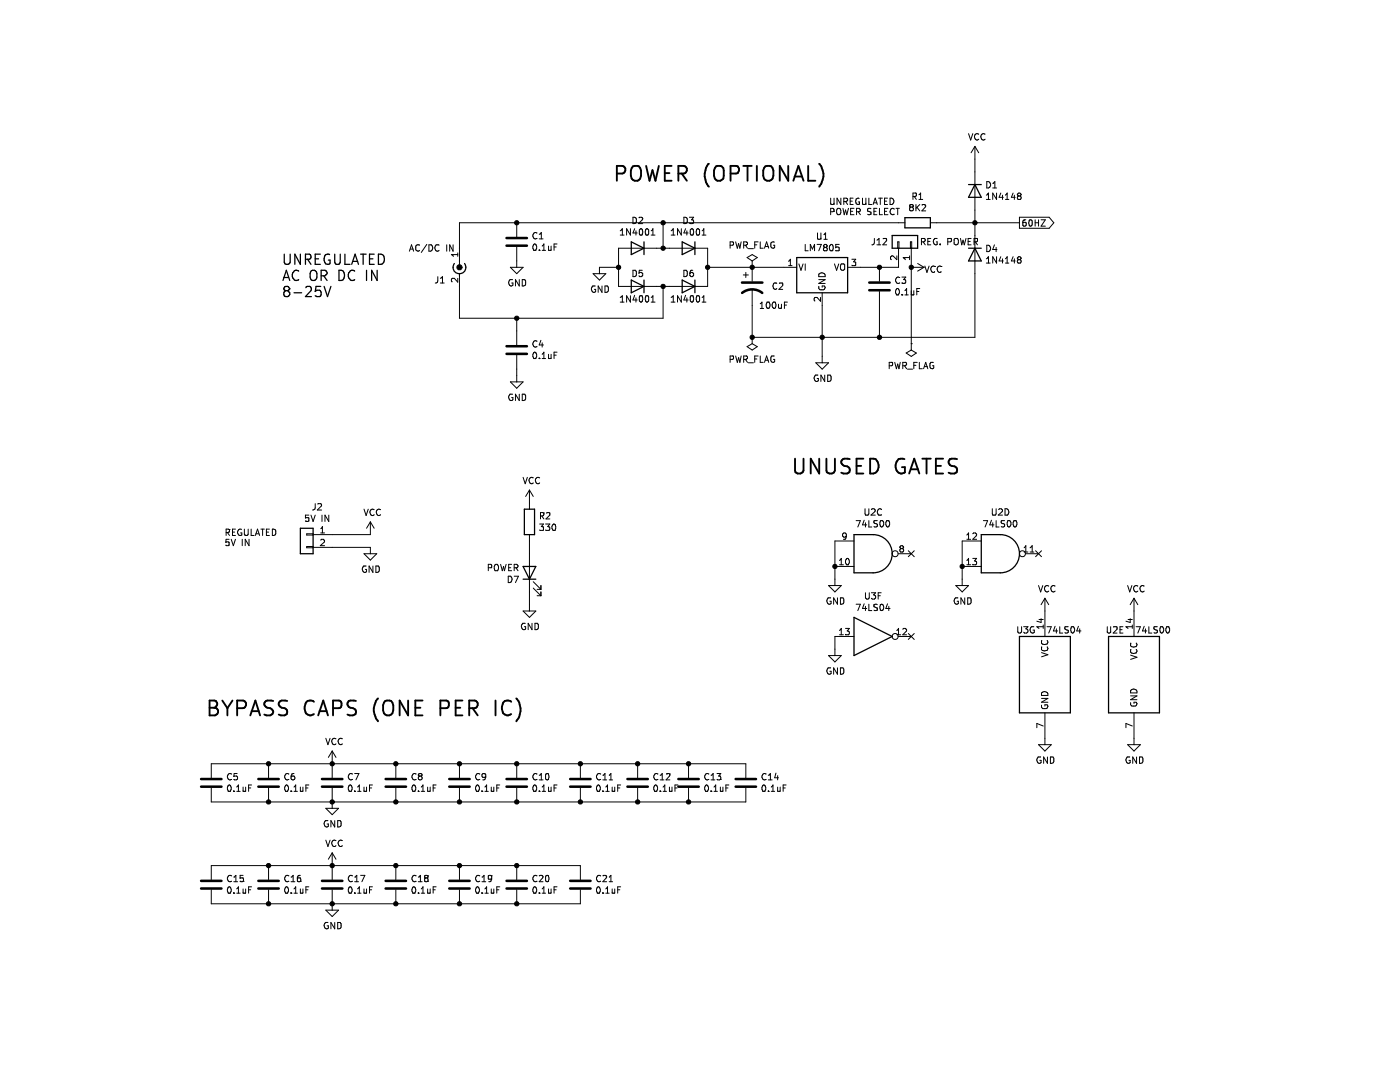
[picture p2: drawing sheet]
EESchema Schematic File Version 4
EELAYER 30 0
EELAYER END
$Descr USLetter 11000 8500
encoding utf-8
Sheet 2 6
Title "6800 SIngle Board Computer"
Date "2022-03-02"
Rev "0.1"
Comp "Jeff Tranter"
Comment1 ""
Comment2 "POWER"
Comment3 ""
Comment4 ""
$EndDescr
$Comp
L Device:C C5
U 1 1
P 1350 6150
F 0 "C5" H 1465 6196 50  0000 L CNN
F 1 "0.1uF" H 1465 6105 50  0000 L CNN
F 2 "Capacitor_THT:C_Disc_D4.3mm_W1.9mm_P5.00mm" H 1388 6000 50  0001 C CNN
F 3 "~" H 1350 6150 50  0001 C CNN
	1    1350 6150
	1    0    0    -1  
$EndComp
Text Notes 1300 5650 0    118  ~ 0
BYPASS CAPS (ONE PER IC)
Connection ~ 3750 1750
Wire Wire Line
	3750 1750 3300 1750
$Comp
L power:GND #PWR02
U 1 1
P 3750 2050
F 0 "#PWR02" H 3750 1800 50  0001 C CNN
F 1 "GND" H 3755 1877 50  0000 C CNN
F 2 "" H 3750 2050 50  0001 C CNN
F 3 "" H 3750 2050 50  0001 C CNN
	1    3750 2050
	1    0    0    -1  
$EndComp
$Comp
L Device:C C1
U 1 1
P 3750 1900
F 0 "C1" H 3865 1946 50  0000 L CNN
F 1 "0.1uF" H 3865 1855 50  0000 L CNN
F 2 "Capacitor_THT:C_Disc_D4.3mm_W1.9mm_P5.00mm" H 3788 1750 50  0001 C CNN
F 3 "~" H 3750 1900 50  0001 C CNN
	1    3750 1900
	1    0    0    -1  
$EndComp
$Comp
L Regulator_Linear:LM7805_TO220 U1
U 1 1
P 6150 2100
F 0 "U1" H 6150 2342 50  0000 C CNN
F 1 "LM7805" H 6150 2251 50  0000 C CNN
F 2 "Package_TO_SOT_THT:TO-220-3_Vertical" H 6150 2325 50  0001 C CIN
F 3 "http://www.fairchildsemi.com/ds/LM/LM7805.pdf" H 6150 2050 50  0001 C CNN
	1    6150 2100
	1    0    0    -1  
$EndComp
$Comp
L Connector_Generic:Conn_01x02 J2
U 1 1
P 2100 4200
F 0 "J2" H 2018 4417 50  0000 C CNN
F 1 "5V IN" H 2018 4326 50  0000 C CNN
F 2 "Connector_PinHeader_2.54mm:PinHeader_1x02_P2.54mm_Vertical" H 2100 4200 50  0001 C CNN
F 3 "~" H 2100 4200 50  0001 C CNN
	1    2100 4200
	-1   0    0    -1  
$EndComp
$Comp
L Device:CP1 C2
U 1 1
P 5600 2250
F 0 "C2" H 5750 2250 50  0000 L CNN
F 1 "100uF" H 5650 2100 50  0000 L CNN
F 2 "Capacitor_THT:CP_Radial_D5.0mm_P2.00mm" H 5600 2250 50  0001 C CNN
F 3 "~" H 5600 2250 50  0001 C CNN
	1    5600 2250
	1    0    0    -1  
$EndComp
$Comp
L power:VCC #PWR04
U 1 1
P 6850 2100
F 0 "#PWR04" H 6850 1950 50  0001 C CNN
F 1 "VCC" V 6867 2273 50  0000 C CNN
F 2 "" H 6850 2100 50  0001 C CNN
F 3 "" H 6850 2100 50  0001 C CNN
	1    6850 2100
	0    1    1    0   
$EndComp
Wire Wire Line
	5600 2100 5850 2100
$Comp
L power:GND #PWR05
U 1 1
P 6150 2800
F 0 "#PWR05" H 6150 2550 50  0001 C CNN
F 1 "GND" H 6155 2627 50  0000 C CNN
F 2 "" H 6150 2800 50  0001 C CNN
F 3 "" H 6150 2800 50  0001 C CNN
	1    6150 2800
	1    0    0    -1  
$EndComp
$Comp
L power:GND #PWR09
U 1 1
P 2600 4300
F 0 "#PWR09" H 2600 4050 50  0001 C CNN
F 1 "GND" H 2605 4127 50  0000 C CNN
F 2 "" H 2600 4300 50  0001 C CNN
F 3 "" H 2600 4300 50  0001 C CNN
	1    2600 4300
	1    0    0    -1  
$EndComp
$Comp
L power:VCC #PWR08
U 1 1
P 2600 4200
F 0 "#PWR08" H 2600 4050 50  0001 C CNN
F 1 "VCC" H 2617 4373 50  0000 C CNN
F 2 "" H 2600 4200 50  0001 C CNN
F 3 "" H 2600 4200 50  0001 C CNN
	1    2600 4200
	1    0    0    -1  
$EndComp
Wire Wire Line
	2300 4300 2600 4300
$Comp
L Device:LED D7
U 1 1
P 3850 4500
F 0 "D7" V 3797 4578 50  0000 L CNN
F 1 "POWER" V 3888 4578 50  0000 L CNN
F 2 "LED_THT:LED_D2.0mm_W4.8mm_H2.5mm_FlatTop" H 3850 4500 50  0001 C CNN
F 3 "~" H 3850 4500 50  0001 C CNN
	1    3850 4500
	0    -1   -1   0   
$EndComp
$Comp
L power:GND #PWR010
U 1 1
P 3850 4750
F 0 "#PWR010" H 3850 4500 50  0001 C CNN
F 1 "GND" H 3855 4577 50  0000 C CNN
F 2 "" H 3850 4750 50  0001 C CNN
F 3 "" H 3850 4750 50  0001 C CNN
	1    3850 4750
	1    0    0    -1  
$EndComp
$Comp
L Device:R R2
U 1 1
P 3850 4100
F 0 "R2" H 3920 4146 50  0000 L CNN
F 1 "330" H 3920 4055 50  0000 L CNN
F 2 "Resistor_THT:R_Axial_DIN0204_L3.6mm_D1.6mm_P7.62mm_Horizontal" V 3780 4100 50  0001 C CNN
F 3 "~" H 3850 4100 50  0001 C CNN
	1    3850 4100
	1    0    0    -1  
$EndComp
$Comp
L power:VCC #PWR07
U 1 1
P 3850 3950
F 0 "#PWR07" H 3850 3800 50  0001 C CNN
F 1 "VCC" H 3867 4123 50  0000 C CNN
F 2 "" H 3850 3950 50  0001 C CNN
F 3 "" H 3850 3950 50  0001 C CNN
	1    3850 3950
	1    0    0    -1  
$EndComp
$Comp
L Device:C C6
U 1 1
P 1800 6150
F 0 "C6" H 1915 6196 50  0000 L CNN
F 1 "0.1uF" H 1915 6105 50  0000 L CNN
F 2 "Capacitor_THT:C_Disc_D4.3mm_W1.9mm_P5.00mm" H 1838 6000 50  0001 C CNN
F 3 "~" H 1800 6150 50  0001 C CNN
	1    1800 6150
	1    0    0    -1  
$EndComp
$Comp
L Device:C C7
U 1 1
P 2300 6150
F 0 "C7" H 2415 6196 50  0000 L CNN
F 1 "0.1uF" H 2415 6105 50  0000 L CNN
F 2 "Capacitor_THT:C_Disc_D4.3mm_W1.9mm_P5.00mm" H 2338 6000 50  0001 C CNN
F 3 "~" H 2300 6150 50  0001 C CNN
	1    2300 6150
	1    0    0    -1  
$EndComp
$Comp
L Device:C C8
U 1 1
P 2800 6150
F 0 "C8" H 2915 6196 50  0000 L CNN
F 1 "0.1uF" H 2915 6105 50  0000 L CNN
F 2 "Capacitor_THT:C_Disc_D4.3mm_W1.9mm_P5.00mm" H 2838 6000 50  0001 C CNN
F 3 "~" H 2800 6150 50  0001 C CNN
	1    2800 6150
	1    0    0    -1  
$EndComp
$Comp
L Device:C C9
U 1 1
P 3300 6150
F 0 "C9" H 3415 6196 50  0000 L CNN
F 1 "0.1uF" H 3415 6105 50  0000 L CNN
F 2 "Capacitor_THT:C_Disc_D4.3mm_W1.9mm_P5.00mm" H 3338 6000 50  0001 C CNN
F 3 "~" H 3300 6150 50  0001 C CNN
	1    3300 6150
	1    0    0    -1  
$EndComp
Wire Wire Line
	5600 2650 6150 2650
Wire Wire Line
	5600 2400 5600 2650
Wire Wire Line
	6600 2400 6600 2650
Wire Wire Line
	6150 2400 6150 2650
Connection ~ 6150 2650
Wire Wire Line
	6150 2650 6600 2650
Wire Wire Line
	6150 2650 6150 2800
Connection ~ 5600 2100
Wire Wire Line
	1350 6300 1800 6300
Wire Wire Line
	1800 6300 2300 6300
Connection ~ 1800 6300
Wire Wire Line
	2300 6300 2800 6300
Connection ~ 2300 6300
Wire Wire Line
	2800 6300 3300 6300
Connection ~ 2800 6300
Wire Wire Line
	1350 6000 1800 6000
Wire Wire Line
	1800 6000 2300 6000
Connection ~ 1800 6000
Wire Wire Line
	2300 6000 2800 6000
Connection ~ 2300 6000
Wire Wire Line
	2800 6000 3300 6000
Connection ~ 2800 6000
$Comp
L power:GND #PWR012
U 1 1
P 2300 6300
F 0 "#PWR012" H 2300 6050 50  0001 C CNN
F 1 "GND" H 2305 6127 50  0000 C CNN
F 2 "" H 2300 6300 50  0001 C CNN
F 3 "" H 2300 6300 50  0001 C CNN
	1    2300 6300
	1    0    0    -1  
$EndComp
$Comp
L power:VCC #PWR011
U 1 1
P 2300 6000
F 0 "#PWR011" H 2300 5850 50  0001 C CNN
F 1 "VCC" H 2317 6173 50  0000 C CNN
F 2 "" H 2300 6000 50  0001 C CNN
F 3 "" H 2300 6000 50  0001 C CNN
	1    2300 6000
	1    0    0    -1  
$EndComp
$Comp
L power:PWR_FLAG #FLG01
U 1 1
P 5600 2100
F 0 "#FLG01" H 5600 2175 50  0001 C CNN
F 1 "PWR_FLAG" H 5600 2273 50  0000 C CNN
F 2 "" H 5600 2100 50  0001 C CNN
F 3 "~" H 5600 2100 50  0001 C CNN
	1    5600 2100
	1    0    0    -1  
$EndComp
Wire Wire Line
	2300 4200 2600 4200
Text GLabel 7700 1750 2    50   Output ~ 0
60HZ
$Comp
L Diode:1N4149 D?
U 1 1
P 7350 2000
AR Path="/61DB6C63/6261C856" Ref="D?"  Part="1" 
AR Path="/61E11285/6261C856" Ref="D4"  Part="1" 
F 0 "D4" V 7304 2079 50  0000 L CNN
F 1 "1N4148" V 7395 2079 50  0000 L CNN
F 2 "Diode_THT:D_DO-35_SOD27_P7.62mm_Horizontal" H 7350 1825 50  0001 C CNN
F 3 "http://www.microsemi.com/document-portal/doc_view/11580-lds-0239" H 7350 2000 50  0001 C CNN
	1    7350 2000
	0    1    1    0   
$EndComp
$Comp
L Diode:1N4149 D?
U 1 1
P 7350 1500
AR Path="/61DB6C63/6261C85C" Ref="D?"  Part="1" 
AR Path="/61E11285/6261C85C" Ref="D1"  Part="1" 
F 0 "D1" V 7304 1579 50  0000 L CNN
F 1 "1N4148" V 7395 1579 50  0000 L CNN
F 2 "Diode_THT:D_DO-35_SOD27_P7.62mm_Horizontal" H 7350 1325 50  0001 C CNN
F 3 "http://www.microsemi.com/document-portal/doc_view/11580-lds-0239" H 7350 1500 50  0001 C CNN
	1    7350 1500
	0    1    1    0   
$EndComp
$Comp
L Device:R R1
U 1 1
P 6900 1750
F 0 "R1" V 6693 1750 50  0000 C CNN
F 1 "8K2" V 6784 1750 50  0000 C CNN
F 2 "Resistor_THT:R_Axial_DIN0204_L3.6mm_D1.6mm_P7.62mm_Horizontal" V 6830 1750 50  0001 C CNN
F 3 "~" H 6900 1750 50  0001 C CNN
	1    6900 1750
	0    1    1    0   
$EndComp
Wire Wire Line
	6600 2650 7350 2650
Wire Wire Line
	7350 2650 7350 2150
Connection ~ 6600 2650
Wire Wire Line
	7350 1850 7350 1750
Connection ~ 7350 1750
Wire Wire Line
	7350 1750 7350 1650
Wire Wire Line
	7350 1750 7700 1750
$Comp
L power:VCC #PWR01
U 1 1
P 7350 1250
F 0 "#PWR01" H 7350 1100 50  0001 C CNN
F 1 "VCC" H 7367 1423 50  0000 C CNN
F 2 "" H 7350 1250 50  0001 C CNN
F 3 "" H 7350 1250 50  0001 C CNN
	1    7350 1250
	1    0    0    -1  
$EndComp
Wire Wire Line
	7350 1350 7350 1250
Wire Wire Line
	3750 2900 3750 2950
$Comp
L Device:C C4
U 1 1
P 3750 2750
F 0 "C4" H 3865 2796 50  0000 L CNN
F 1 "0.1uF" H 3865 2705 50  0000 L CNN
F 2 "Capacitor_THT:C_Disc_D4.3mm_W1.9mm_P5.00mm" H 3788 2600 50  0001 C CNN
F 3 "~" H 3750 2750 50  0001 C CNN
	1    3750 2750
	1    0    0    -1  
$EndComp
$Comp
L power:GND #PWR06
U 1 1
P 3750 2950
F 0 "#PWR06" H 3750 2700 50  0001 C CNN
F 1 "GND" H 3755 2777 50  0000 C CNN
F 2 "" H 3750 2950 50  0001 C CNN
F 3 "" H 3750 2950 50  0001 C CNN
	1    3750 2950
	1    0    0    -1  
$EndComp
Wire Wire Line
	3300 2500 3750 2500
Wire Wire Line
	3750 2600 3750 2500
Connection ~ 3750 2500
Wire Wire Line
	3850 4250 3850 4350
Wire Wire Line
	3850 4650 3850 4750
$Comp
L power:PWR_FLAG #FLG02
U 1 1
P 5600 2650
F 0 "#FLG02" H 5600 2725 50  0001 C CNN
F 1 "PWR_FLAG" H 5600 2823 50  0000 C CNN
F 2 "" H 5600 2650 50  0001 C CNN
F 3 "~" H 5600 2650 50  0001 C CNN
	1    5600 2650
	-1   0    0    1   
$EndComp
Connection ~ 5600 2650
$Comp
L Device:C C10
U 1 1
P 3750 6150
F 0 "C10" H 3865 6196 50  0000 L CNN
F 1 "0.1uF" H 3865 6105 50  0000 L CNN
F 2 "Capacitor_THT:C_Disc_D4.3mm_W1.9mm_P5.00mm" H 3788 6000 50  0001 C CNN
F 3 "~" H 3750 6150 50  0001 C CNN
	1    3750 6150
	1    0    0    -1  
$EndComp
$Comp
L Device:C C11
U 1 1
P 4250 6150
F 0 "C11" H 4365 6196 50  0000 L CNN
F 1 "0.1uF" H 4365 6105 50  0000 L CNN
F 2 "Capacitor_THT:C_Disc_D4.3mm_W1.9mm_P5.00mm" H 4288 6000 50  0001 C CNN
F 3 "~" H 4250 6150 50  0001 C CNN
	1    4250 6150
	1    0    0    -1  
$EndComp
$Comp
L Device:C C12
U 1 1
P 4700 6150
F 0 "C12" H 4815 6196 50  0000 L CNN
F 1 "0.1uF" H 4815 6105 50  0000 L CNN
F 2 "Capacitor_THT:C_Disc_D4.3mm_W1.9mm_P5.00mm" H 4738 6000 50  0001 C CNN
F 3 "~" H 4700 6150 50  0001 C CNN
	1    4700 6150
	1    0    0    -1  
$EndComp
$Comp
L Device:C C13
U 1 1
P 5100 6150
F 0 "C13" H 5215 6196 50  0000 L CNN
F 1 "0.1uF" H 5215 6105 50  0000 L CNN
F 2 "Capacitor_THT:C_Disc_D4.3mm_W1.9mm_P5.00mm" H 5138 6000 50  0001 C CNN
F 3 "~" H 5100 6150 50  0001 C CNN
	1    5100 6150
	1    0    0    -1  
$EndComp
$Comp
L Device:C C14
U 1 1
P 5550 6150
F 0 "C14" H 5665 6196 50  0000 L CNN
F 1 "0.1uF" H 5665 6105 50  0000 L CNN
F 2 "Capacitor_THT:C_Disc_D4.3mm_W1.9mm_P5.00mm" H 5588 6000 50  0001 C CNN
F 3 "~" H 5550 6150 50  0001 C CNN
	1    5550 6150
	1    0    0    -1  
$EndComp
Wire Wire Line
	3300 6000 3750 6000
Connection ~ 3300 6000
Wire Wire Line
	3750 6000 4250 6000
Wire Wire Line
	4250 6000 4700 6000
Connection ~ 3750 6000
Connection ~ 4250 6000
Wire Wire Line
	4700 6000 5100 6000
Connection ~ 4700 6000
Wire Wire Line
	5100 6000 5550 6000
Connection ~ 5100 6000
Wire Wire Line
	3300 6300 3750 6300
Connection ~ 3300 6300
Wire Wire Line
	3750 6300 4250 6300
Connection ~ 3750 6300
Wire Wire Line
	4250 6300 4700 6300
Connection ~ 4250 6300
Wire Wire Line
	4700 6300 5100 6300
Connection ~ 4700 6300
Wire Wire Line
	5100 6300 5550 6300
Connection ~ 5100 6300
$Comp
L Device:C C15
U 1 1
P 1350 6950
F 0 "C15" H 1465 6996 50  0000 L CNN
F 1 "0.1uF" H 1465 6905 50  0000 L CNN
F 2 "Capacitor_THT:C_Disc_D4.3mm_W1.9mm_P5.00mm" H 1388 6800 50  0001 C CNN
F 3 "~" H 1350 6950 50  0001 C CNN
	1    1350 6950
	1    0    0    -1  
$EndComp
$Comp
L Device:C C16
U 1 1
P 1800 6950
F 0 "C16" H 1915 6996 50  0000 L CNN
F 1 "0.1uF" H 1915 6905 50  0000 L CNN
F 2 "Capacitor_THT:C_Disc_D4.3mm_W1.9mm_P5.00mm" H 1838 6800 50  0001 C CNN
F 3 "~" H 1800 6950 50  0001 C CNN
	1    1800 6950
	1    0    0    -1  
$EndComp
$Comp
L Device:C C17
U 1 1
P 2300 6950
F 0 "C17" H 2415 6996 50  0000 L CNN
F 1 "0.1uF" H 2415 6905 50  0000 L CNN
F 2 "Capacitor_THT:C_Disc_D4.3mm_W1.9mm_P5.00mm" H 2338 6800 50  0001 C CNN
F 3 "~" H 2300 6950 50  0001 C CNN
	1    2300 6950
	1    0    0    -1  
$EndComp
$Comp
L Device:C C18
U 1 1
P 2800 6950
F 0 "C18" H 2915 6996 50  0000 L CNN
F 1 "0.1uF" H 2915 6905 50  0000 L CNN
F 2 "Capacitor_THT:C_Disc_D4.3mm_W1.9mm_P5.00mm" H 2838 6800 50  0001 C CNN
F 3 "~" H 2800 6950 50  0001 C CNN
	1    2800 6950
	1    0    0    -1  
$EndComp
$Comp
L Device:C C19
U 1 1
P 3300 6950
F 0 "C19" H 3415 6996 50  0000 L CNN
F 1 "0.1uF" H 3415 6905 50  0000 L CNN
F 2 "Capacitor_THT:C_Disc_D4.3mm_W1.9mm_P5.00mm" H 3338 6800 50  0001 C CNN
F 3 "~" H 3300 6950 50  0001 C CNN
	1    3300 6950
	1    0    0    -1  
$EndComp
Wire Wire Line
	1350 7100 1800 7100
Wire Wire Line
	1800 7100 2300 7100
Connection ~ 1800 7100
Wire Wire Line
	2300 7100 2800 7100
Connection ~ 2300 7100
Wire Wire Line
	2800 7100 3300 7100
Connection ~ 2800 7100
Wire Wire Line
	1350 6800 1800 6800
Wire Wire Line
	1800 6800 2300 6800
Connection ~ 1800 6800
Wire Wire Line
	2300 6800 2800 6800
Connection ~ 2300 6800
Wire Wire Line
	2800 6800 3300 6800
Connection ~ 2800 6800
$Comp
L power:GND #PWR014
U 1 1
P 2300 7100
F 0 "#PWR014" H 2300 6850 50  0001 C CNN
F 1 "GND" H 2305 6927 50  0000 C CNN
F 2 "" H 2300 7100 50  0001 C CNN
F 3 "" H 2300 7100 50  0001 C CNN
	1    2300 7100
	1    0    0    -1  
$EndComp
$Comp
L power:VCC #PWR013
U 1 1
P 2300 6800
F 0 "#PWR013" H 2300 6650 50  0001 C CNN
F 1 "VCC" H 2317 6973 50  0000 C CNN
F 2 "" H 2300 6800 50  0001 C CNN
F 3 "" H 2300 6800 50  0001 C CNN
	1    2300 6800
	1    0    0    -1  
$EndComp
$Comp
L Device:C C20
U 1 1
P 3750 6950
F 0 "C20" H 3865 6996 50  0000 L CNN
F 1 "0.1uF" H 3865 6905 50  0000 L CNN
F 2 "Capacitor_THT:C_Disc_D4.3mm_W1.9mm_P5.00mm" H 3788 6800 50  0001 C CNN
F 3 "~" H 3750 6950 50  0001 C CNN
	1    3750 6950
	1    0    0    -1  
$EndComp
$Comp
L Device:C C21
U 1 1
P 4250 6950
F 0 "C21" H 4365 6996 50  0000 L CNN
F 1 "0.1uF" H 4365 6905 50  0000 L CNN
F 2 "Capacitor_THT:C_Disc_D4.3mm_W1.9mm_P5.00mm" H 4288 6800 50  0001 C CNN
F 3 "~" H 4250 6950 50  0001 C CNN
	1    4250 6950
	1    0    0    -1  
$EndComp
Wire Wire Line
	3300 6800 3750 6800
Connection ~ 3300 6800
Wire Wire Line
	3750 6800 4250 6800
Connection ~ 3750 6800
Wire Wire Line
	3300 7100 3750 7100
Connection ~ 3300 7100
Wire Wire Line
	3750 7100 4250 7100
Connection ~ 3750 7100
Wire Wire Line
	3300 1750 3300 1950
Wire Wire Line
	3300 2250 3300 2500
$Comp
L Connector:Conn_Coaxial_Power J1
U 1 1
P 3300 2050
F 0 "J1" H 3100 1900 50  0000 L CNN
F 1 "AC/DC IN" H 2900 2150 50  0000 L CNN
F 2 "Connector_PinHeader_2.54mm:PinHeader_1x02_P2.54mm_Vertical" H 3300 2000 50  0001 C CNN
F 3 "~" H 3300 2000 50  0001 C CNN
	1    3300 2050
	1    0    0    -1  
$EndComp
$Comp
L Device:C C3
U 1 1
P 6600 2250
F 0 "C3" H 6715 2296 50  0000 L CNN
F 1 "0.1uF" H 6715 2205 50  0000 L CNN
F 2 "Capacitor_THT:C_Disc_D4.3mm_W1.9mm_P5.00mm" H 6638 2100 50  0001 C CNN
F 3 "~" H 6600 2250 50  0001 C CNN
	1    6600 2250
	1    0    0    -1  
$EndComp
Wire Wire Line
	6450 2100 6600 2100
Connection ~ 6600 2100
Wire Wire Line
	6600 2100 6750 2100
Wire Wire Line
	7050 1750 7350 1750
Text Notes 5900 3750 0    118  ~ 0
UNUSED GATES
$Comp
L 74xx:74LS00 U2
U 3 1
P 6550 4350
F 0 "U2" H 6550 4675 50  0000 C CNN
F 1 "74LS00" H 6550 4584 50  0000 C CNN
F 2 "Package_DIP:DIP-14_W7.62mm_Socket" H 6550 4350 50  0001 C CNN
F 3 "http://www.ti.com/lit/gpn/sn74ls00" H 6550 4350 50  0001 C CNN
	3    6550 4350
	1    0    0    -1  
$EndComp
$Comp
L 74xx:74LS00 U2
U 4 1
P 7550 4350
F 0 "U2" H 7550 4675 50  0000 C CNN
F 1 "74LS00" H 7550 4584 50  0000 C CNN
F 2 "Package_DIP:DIP-14_W7.62mm_Socket" H 7550 4350 50  0001 C CNN
F 3 "http://www.ti.com/lit/gpn/sn74ls00" H 7550 4350 50  0001 C CNN
	4    7550 4350
	1    0    0    -1  
$EndComp
$Comp
L 74xx:74LS04 U3
U 6 1
P 6550 5000
F 0 "U3" H 6550 5317 50  0000 C CNN
F 1 "74LS04" H 6550 5226 50  0000 C CNN
F 2 "Package_DIP:DIP-14_W7.62mm_Socket" H 6550 5000 50  0001 C CNN
F 3 "http://www.ti.com/lit/gpn/sn74LS04" H 6550 5000 50  0001 C CNN
	6    6550 5000
	1    0    0    -1  
$EndComp
NoConn ~ 6850 5000
NoConn ~ 6850 4350
NoConn ~ 7850 4350
Text Notes 1900 2350 0    79   ~ 0
UNREGULATED\nAC OR DC IN\n8-25V
Text Notes 4500 1450 0    118  ~ 0
POWER (OPTIONAL)
$Comp
L Diode:1N4001 D2
U 1 1
P 4700 1950
F 0 "D2" H 4700 1734 50  0000 C CNN
F 1 "1N4001" H 4700 1825 50  0000 C CNN
F 2 "Diode_THT:D_DO-41_SOD81_P10.16mm_Horizontal" H 4700 1775 50  0001 C CNN
F 3 "http://www.vishay.com/docs/88503/1n4001.pdf" H 4700 1950 50  0001 C CNN
	1    4700 1950
	-1   0    0    1   
$EndComp
$Comp
L Diode:1N4001 D5
U 1 1
P 4700 2250
F 0 "D5" H 4700 2150 50  0000 C CNN
F 1 "1N4001" H 4700 2350 50  0000 C CNN
F 2 "Diode_THT:D_DO-41_SOD81_P10.16mm_Horizontal" H 4700 2075 50  0001 C CNN
F 3 "http://www.vishay.com/docs/88503/1n4001.pdf" H 4700 2250 50  0001 C CNN
	1    4700 2250
	-1   0    0    1   
$EndComp
$Comp
L Diode:1N4001 D3
U 1 1
P 5100 1950
F 0 "D3" H 5100 1734 50  0000 C CNN
F 1 "1N4001" H 5100 1825 50  0000 C CNN
F 2 "Diode_THT:D_DO-41_SOD81_P10.16mm_Horizontal" H 5100 1775 50  0001 C CNN
F 3 "http://www.vishay.com/docs/88503/1n4001.pdf" H 5100 1950 50  0001 C CNN
	1    5100 1950
	-1   0    0    1   
$EndComp
$Comp
L Diode:1N4001 D6
U 1 1
P 5100 2250
F 0 "D6" H 5100 2150 50  0000 C CNN
F 1 "1N4001" H 5100 2350 50  0000 C CNN
F 2 "Diode_THT:D_DO-41_SOD81_P10.16mm_Horizontal" H 5100 2075 50  0001 C CNN
F 3 "http://www.vishay.com/docs/88503/1n4001.pdf" H 5100 2250 50  0001 C CNN
	1    5100 2250
	-1   0    0    1   
$EndComp
Wire Wire Line
	4850 1950 4900 1950
Wire Wire Line
	4850 2250 4900 2250
Wire Wire Line
	4550 1950 4550 2100
Wire Wire Line
	5250 1950 5250 2100
Wire Wire Line
	5250 2100 5600 2100
Connection ~ 5250 2100
Wire Wire Line
	5250 2100 5250 2250
$Comp
L power:GND #PWR03
U 1 1
P 4400 2100
F 0 "#PWR03" H 4400 1850 50  0001 C CNN
F 1 "GND" H 4405 1927 50  0000 C CNN
F 2 "" H 4400 2100 50  0001 C CNN
F 3 "" H 4400 2100 50  0001 C CNN
	1    4400 2100
	1    0    0    -1  
$EndComp
Wire Wire Line
	4400 2100 4550 2100
Connection ~ 4550 2100
Wire Wire Line
	4550 2100 4550 2250
Wire Wire Line
	4900 1950 4900 1750
Wire Wire Line
	3750 1750 4900 1750
Connection ~ 4900 1950
Wire Wire Line
	4900 1950 4950 1950
Wire Wire Line
	4900 2250 4900 2500
Wire Wire Line
	3750 2500 4900 2500
Connection ~ 4900 2250
Wire Wire Line
	4900 2250 4950 2250
Wire Wire Line
	4900 1750 6750 1750
Connection ~ 4900 1750
$Comp
L Connector_Generic:Conn_01x02 J12
U 1 1
P 6850 1900
F 0 "J12" V 6850 1650 50  0000 C CNN
F 1 "REG. POWER" V 6850 2200 50  0000 C CNN
F 2 "Connector_PinHeader_2.54mm:PinHeader_1x02_P2.54mm_Vertical" H 6850 1900 50  0001 C CNN
F 3 "~" H 6850 1900 50  0001 C CNN
	1    6850 1900
	0    1    -1   0   
$EndComp
$Comp
L power:PWR_FLAG #FLG0101
U 1 1
P 6850 2700
F 0 "#FLG0101" H 6850 2775 50  0001 C CNN
F 1 "PWR_FLAG" H 6850 2873 50  0000 C CNN
F 2 "" H 6850 2700 50  0001 C CNN
F 3 "~" H 6850 2700 50  0001 C CNN
	1    6850 2700
	-1   0    0    1   
$EndComp
Wire Wire Line
	6850 2100 6850 2700
Connection ~ 6850 2100
Text Notes 1450 4300 0    50   ~ 0
REGULATED\n5V IN
Text Notes 6200 1700 0    50   ~ 0
UNREGULATED\nPOWER SELECT
$Comp
L power:GND #PWR0101
U 1 1
P 6250 5100
F 0 "#PWR0101" H 6250 4850 50  0001 C CNN
F 1 "GND" H 6255 4927 50  0000 C CNN
F 2 "" H 6250 5100 50  0001 C CNN
F 3 "" H 6250 5100 50  0001 C CNN
	1    6250 5100
	1    0    0    -1  
$EndComp
$Comp
L power:GND #PWR0102
U 1 1
P 6250 4550
F 0 "#PWR0102" H 6250 4300 50  0001 C CNN
F 1 "GND" H 6255 4377 50  0000 C CNN
F 2 "" H 6250 4550 50  0001 C CNN
F 3 "" H 6250 4550 50  0001 C CNN
	1    6250 4550
	1    0    0    -1  
$EndComp
$Comp
L power:GND #PWR0103
U 1 1
P 7250 4550
F 0 "#PWR0103" H 7250 4300 50  0001 C CNN
F 1 "GND" H 7255 4377 50  0000 C CNN
F 2 "" H 7250 4550 50  0001 C CNN
F 3 "" H 7250 4550 50  0001 C CNN
	1    7250 4550
	1    0    0    -1  
$EndComp
Wire Wire Line
	7250 4250 7250 4450
Wire Wire Line
	7250 4450 7250 4550
Connection ~ 7250 4450
Wire Wire Line
	6250 4250 6250 4450
Wire Wire Line
	6250 4450 6250 4550
Connection ~ 6250 4450
Wire Wire Line
	6250 5000 6250 5100
$Comp
L 74xx:74LS00 U2
U 5 1
P 8600 5300
F 0 "U2" H 8450 5650 50  0000 C CNN
F 1 "74LS00" H 8750 5650 50  0000 C CNN
F 2 "Package_DIP:DIP-14_W7.62mm_Socket" H 8600 5300 50  0001 C CNN
F 3 "http://www.ti.com/lit/gpn/sn74ls00" H 8600 5300 50  0001 C CNN
	5    8600 5300
	1    0    0    -1  
$EndComp
$Comp
L 74xx:74LS04 U3
U 7 1
P 7900 5300
F 0 "U3" H 7750 5650 50  0000 C CNN
F 1 "74LS04" H 8050 5650 50  0000 C CNN
F 2 "Package_DIP:DIP-14_W7.62mm_Socket" H 7900 5300 50  0001 C CNN
F 3 "http://www.ti.com/lit/gpn/sn74LS04" H 7900 5300 50  0001 C CNN
	7    7900 5300
	1    0    0    -1  
$EndComp
$Comp
L power:GND #PWR081
U 1 1
P 7900 5800
F 0 "#PWR081" H 7900 5550 50  0001 C CNN
F 1 "GND" H 7905 5627 50  0000 C CNN
F 2 "" H 7900 5800 50  0001 C CNN
F 3 "" H 7900 5800 50  0001 C CNN
	1    7900 5800
	1    0    0    -1  
$EndComp
$Comp
L power:GND #PWR082
U 1 1
P 8600 5800
F 0 "#PWR082" H 8600 5550 50  0001 C CNN
F 1 "GND" H 8605 5627 50  0000 C CNN
F 2 "" H 8600 5800 50  0001 C CNN
F 3 "" H 8600 5800 50  0001 C CNN
	1    8600 5800
	1    0    0    -1  
$EndComp
$Comp
L power:VCC #PWR079
U 1 1
P 7900 4800
F 0 "#PWR079" H 7900 4650 50  0001 C CNN
F 1 "VCC" H 7917 4973 50  0000 C CNN
F 2 "" H 7900 4800 50  0001 C CNN
F 3 "" H 7900 4800 50  0001 C CNN
	1    7900 4800
	1    0    0    -1  
$EndComp
$Comp
L power:VCC #PWR080
U 1 1
P 8600 4800
F 0 "#PWR080" H 8600 4650 50  0001 C CNN
F 1 "VCC" H 8617 4973 50  0000 C CNN
F 2 "" H 8600 4800 50  0001 C CNN
F 3 "" H 8600 4800 50  0001 C CNN
	1    8600 4800
	1    0    0    -1  
$EndComp
$EndSCHEMATC
